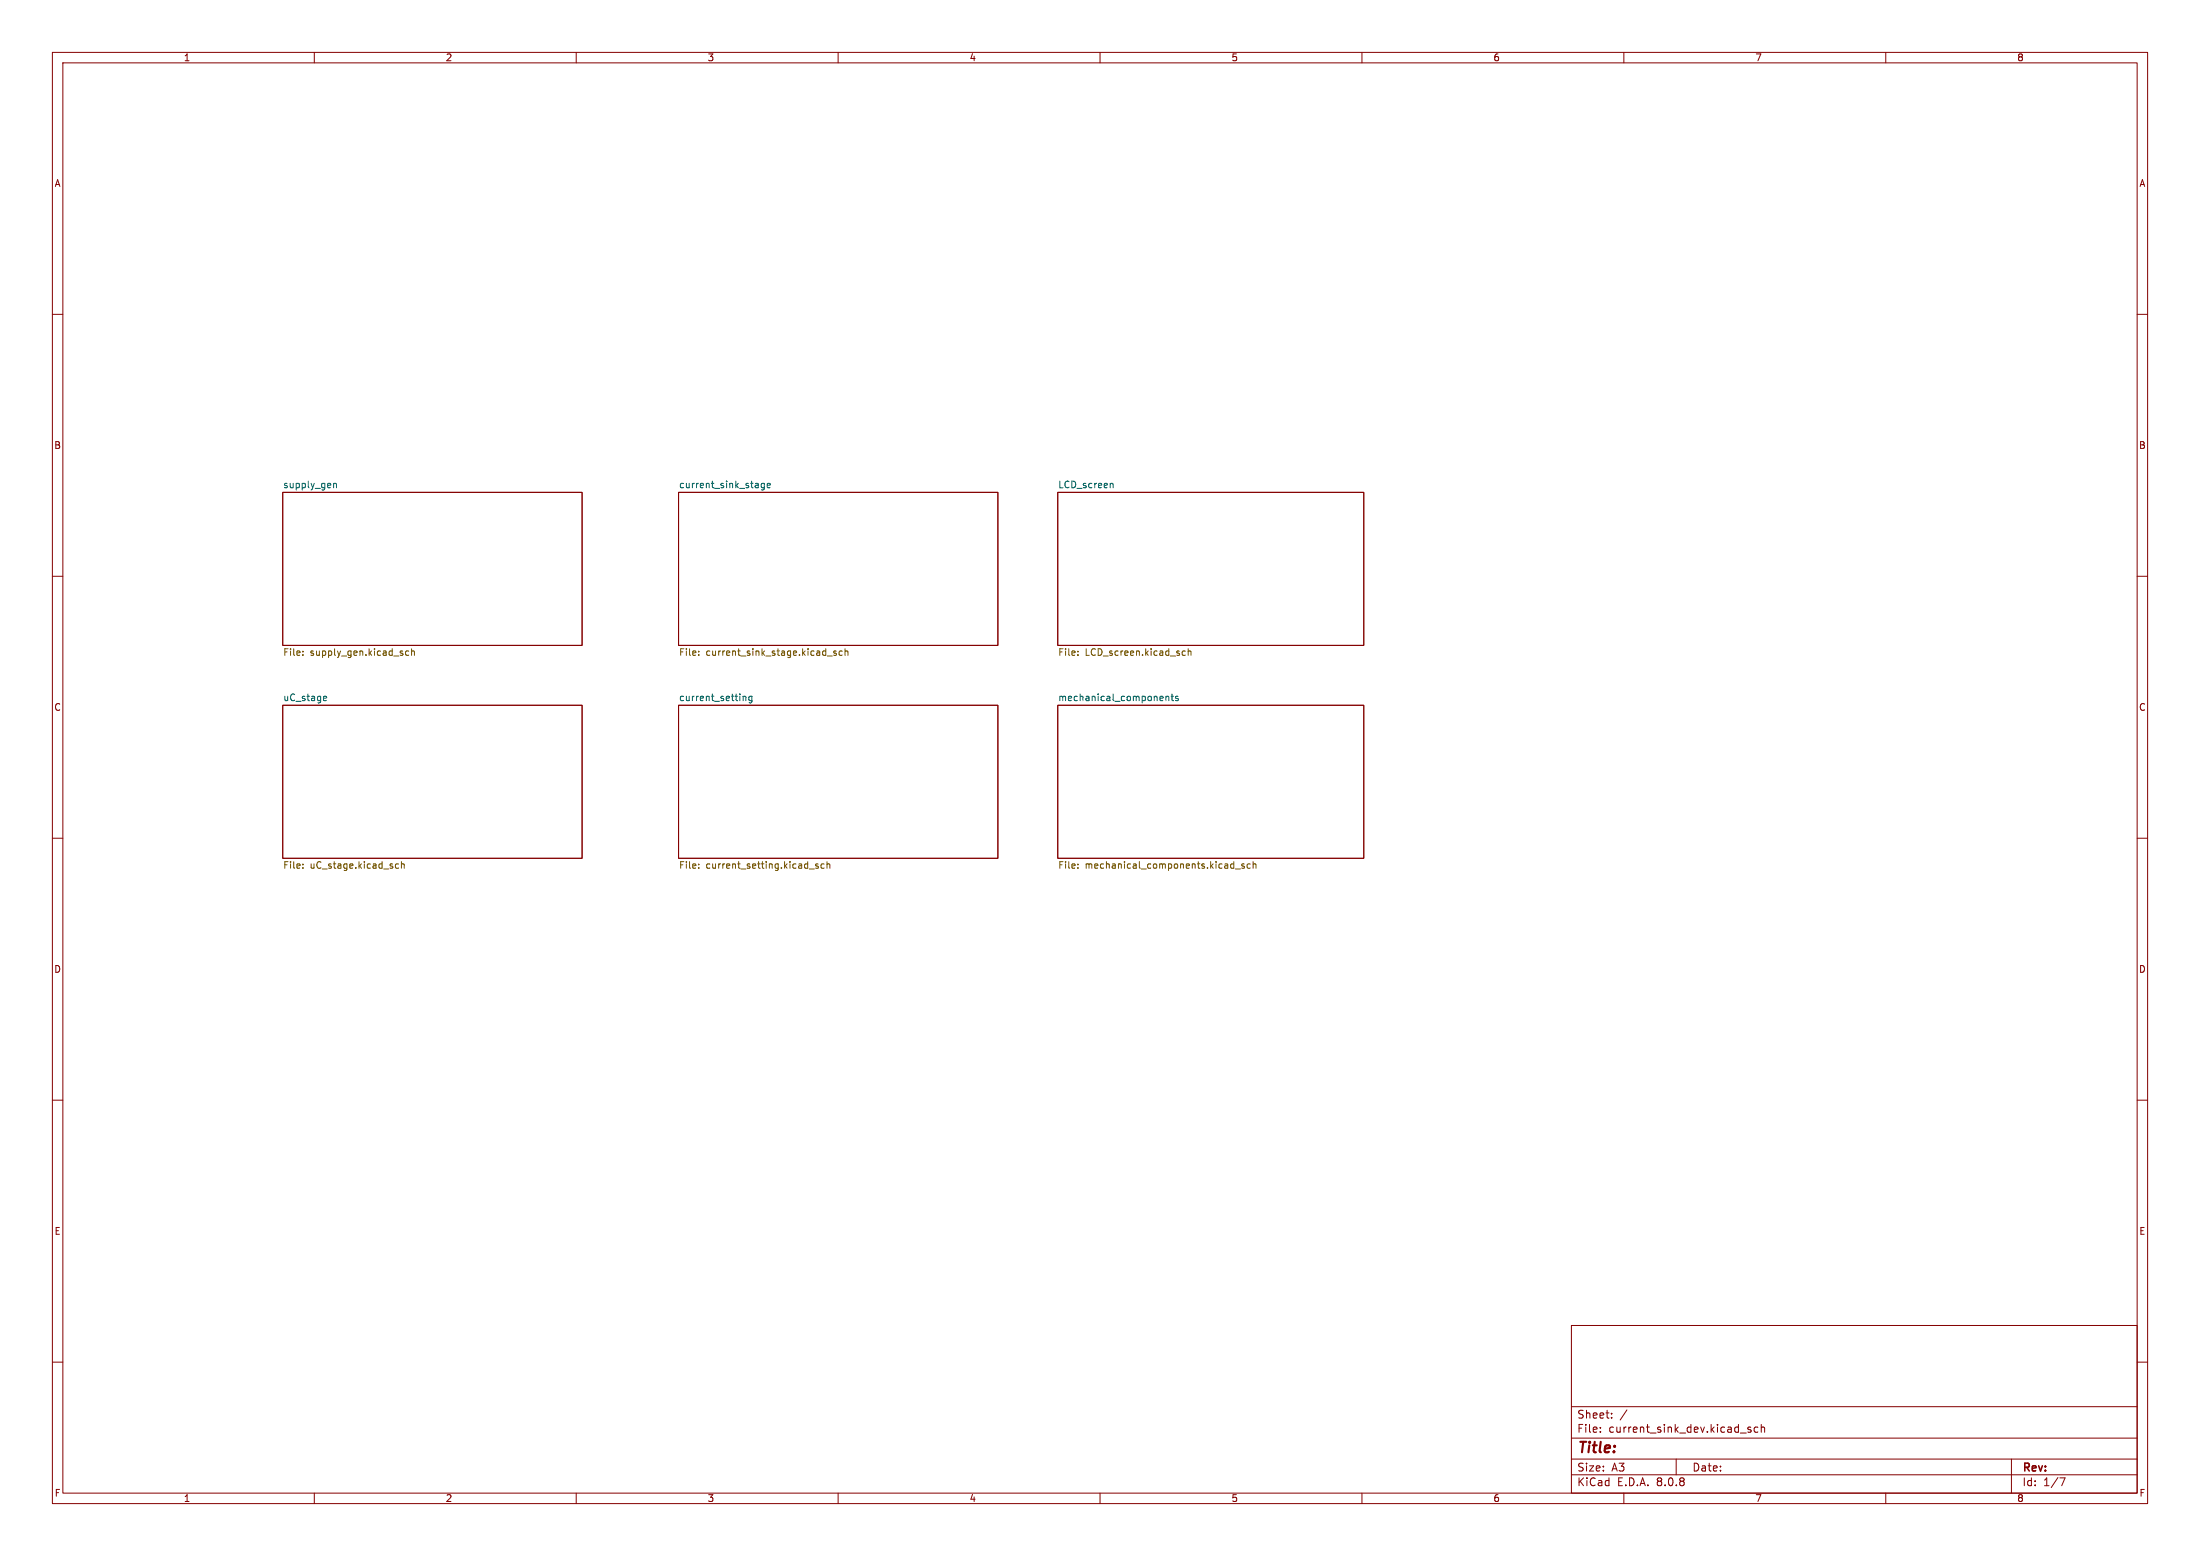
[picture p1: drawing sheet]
<svg xmlns="http://www.w3.org/2000/svg" width="420mm" height="297mm" viewBox="0 0 420 297" stroke-linecap="round" stroke-linejoin="round" font-family="sans-serif">
<g fill="none" stroke="#840000" stroke-width=".19">
<path d="M10 10h400v277h-400zM12 12h396v273h-396zM60 10v2M110 10v2M160 10v2M210 10v2M260 10v2M310 10v2M360 10v2M10 60h2M408 60h2M54 94h57.1v29.2h-57.1z"/>
<path d="M129.5 94h61v29.2h-61zM201.9 94h58.4v29.2h-58.4zM10 110h2M408 110h2M54 134.6h57.1v29.2h-57.1zM129.5 134.6h61v29.2h-61zM201.9 134.6h58.4v29.2h-58.4zM10 160h2M408 160h2M10 210h2M408 210h2M300 253h108v32h-108z"/>
<path d="M10 260h2M300 278.5h108M300 274.5h108M300 268.5h108M305.5 273.2v.2M305.5 272.5v.1M307.7 270.5v.2M307.7 269.8v.1M310.6 269.1l-1.3 1.9M320 278.5v3M334.2 272.5l-.3-.1-.2 .2v.2l.5 .2v.3h-.5M335.6 272.5l-.4-.1-.3 .3 .1 .6h.6"/>
<path d="M336.2 272.5l.2-.1 .4 .1 .1 .9M336.2 271.9v1.5M384 278.5v6.5M408 260h2M60 285v2M110 285v2M160 285v2M210 285v2M260 285v2M300 281.5h108M310 285v2M360 285v2"/>
<path d="M393.2 282.1h1l-.6 1.5"/>
</g>
<g fill="none" stroke="#006464" stroke-width=".19">
<path d="M63.7 92.3v.8M63.7 92.4l.2-.1h.3v.8M145.9 92.3h-.4l-.2 .2 .1 .5h.5M145.9 92.3v1l-.2 .2h-.3M146.5 92.7l.6-.1-.1-.3h-.4l-.1 .1v.6h.5M212.1 92.3l.4 .1v.7M61.9 132.9l.4 .1 .1 .2-.6 .1M62.3 133.7h-.4M141.9 133l.1-.1 .3 .1 .1 .7M141.9 132.9v.8M143.5 133l-.3-.1-.3 .2 .2 .6h.4M143.5 132.9v1l-.2 .3-.3-.1"/>
<path d="M222.6 133l.2-.1 .3 .1v.7M222.6 132.9v.8M223.6 132.9h.4M223.7 132.5v1.1l.3 .1M224.9 133l-.3-.1-.2 .2 .1 .2 .4 .1v.3h-.5"/>
</g>
<g fill="none" stroke="#725600" stroke-width=".19">
<path d="M57.8 125v.1M57.8 124.3v.1M78 124.3h-.3l-.3 .2 .1 .5h.5M78.6 124.4l.1-.1h.4v.8M78.6 123.8v1.3M133.4 125v.1M133.4 124.3v.1M157.9 125.2h1M159.6 124.3h-.3l-.1 .1v.2l.4 .1v.3h-.4M160.8 124.3h-.4l-.2 .2 .1 .5h.5M161.3 124.4l.2-.1h.3l.1 .8M161.3 123.8v1.3"/>
<path d="M205.8 124.3v.1M205.8 125v.1M225.8 125h.5M225.8 124.3h.5M226.8 124.4l.2-.1h.3l.1 .8M226.8 123.8v1.3M57.8 165v.1M57.8 165.6v.1M75.6 165.7h.5M75.6 165h.5M76.6 165l.2-.1 .3 .1 .1 .7M76.6 164.5v1.2"/>
<path d="M133.4 165v.1M133.4 165.6v.1M154.5 165.9h1M156.2 165l-.3-.1-.2 .2 .1 .2 .4 .1v.3h-.5M157.3 165l-.3-.1-.3 .2 .2 .6h.4M157.9 165l.2-.1 .3 .1v.7M157.9 164.5v1.2M205.8 165.6v.1M205.8 165v.1M235.8 165.9h1M237.5 165l-.3-.1-.2 .2 .1 .2 .4 .1v.3h-.5M238.7 165l-.4-.1-.2 .2 .1 .6h.5"/>
<path d="M239.2 165l.2-.1 .3 .1 .1 .7M239.2 164.5v1.2"/>
</g>
<text font-size="2.8" fill="#840000" x="301" y="277.9">Title:</text>
<g font-size="2.1" fill="#840000">
<text x="301" y="273.7">File:</text>
<text x="301" y="271">Sheet:</text>
<text x="307.1" y="273.7">current_sink_dev.kicad_sch</text>
<text x="301" y="281.1">Size:</text>
<text x="307.6" y="281.1">A3</text>
<text x="323" y="281.1">Date:</text>
<text x="386" y="281.3">Rev:</text>
<text x="301" y="283.9">KiCad</text>
<text x="308.7" y="283.9">E.D.A.</text>
<text x="316.3" y="283.9">8.0.8</text>
<text x="386" y="283.9">Id:</text>
<text x="390.1" y="283.9">1/7</text>
</g>
<g font-size="1.8" fill="#840000">
<text x="35" y="11.9">1</text>
<text x="85" y="11.9">2</text>
<text x="135" y="11.9">3</text>
<text x="185" y="11.9">4</text>
<text x="235" y="11.9">5</text>
<text x="285" y="11.9">6</text>
<text x="335" y="11.9">7</text>
<text x="385" y="11.9">8</text>
<text x="10.3" y="35.9">A</text>
<text x="408.3" y="35.9">A</text>
<text x="10.3" y="85.9">B</text>
<text x="408.2" y="85.9">B</text>
<text x="10.3" y="135.9">C</text>
<text x="408.2" y="135.9">C</text>
<text x="10.3" y="185.9">D</text>
<text x="408.2" y="185.9">D</text>
<text x="10.3" y="235.9">E</text>
<text x="408.3" y="235.9">E</text>
<text x="10.3" y="285.9">F</text>
<text x="35" y="286.9">1</text>
<text x="85" y="286.9">2</text>
<text x="135" y="286.9">3</text>
<text x="185" y="286.9">4</text>
<text x="235" y="286.9">5</text>
<text x="285" y="286.9">6</text>
<text x="335" y="286.9">7</text>
<text x="385" y="286.9">8</text>
<text x="408.3" y="285.9">F</text>
</g>
<g font-size="1.8" fill="#006464">
<text x="54" y="93.3">supply_gen</text>
<text x="129.5" y="93.3">current_sink_stage</text>
<text x="201.9" y="93.3">LCD_screen</text>
<text x="54" y="133.9">uC_stage</text>
<text x="129.5" y="133.9">current_setting</text>
<text x="201.9" y="133.9">mechanical_components</text>
</g>
<g font-size="1.8" fill="#725600">
<text x="54" y="125.5">File:</text>
<text x="59.2" y="125.5">supply_gen.kicad_sch</text>
<text x="129.5" y="125.5">File:</text>
<text x="134.8" y="125.5">current_sink_stage.kicad_sch</text>
<text x="201.9" y="125.5">File:</text>
<text x="207.2" y="125.5">LCD_screen.kicad_sch</text>
<text x="54" y="166.1">File:</text>
<text x="59.2" y="166.1">uC_stage.kicad_sch</text>
<text x="129.5" y="166.1">File:</text>
<text x="134.8" y="166.1">current_setting.kicad_sch</text>
<text x="201.9" y="166.1">File:</text>
<text x="207.2" y="166.1">mechanical_components.kicad_sch</text>
</g>
</svg>
